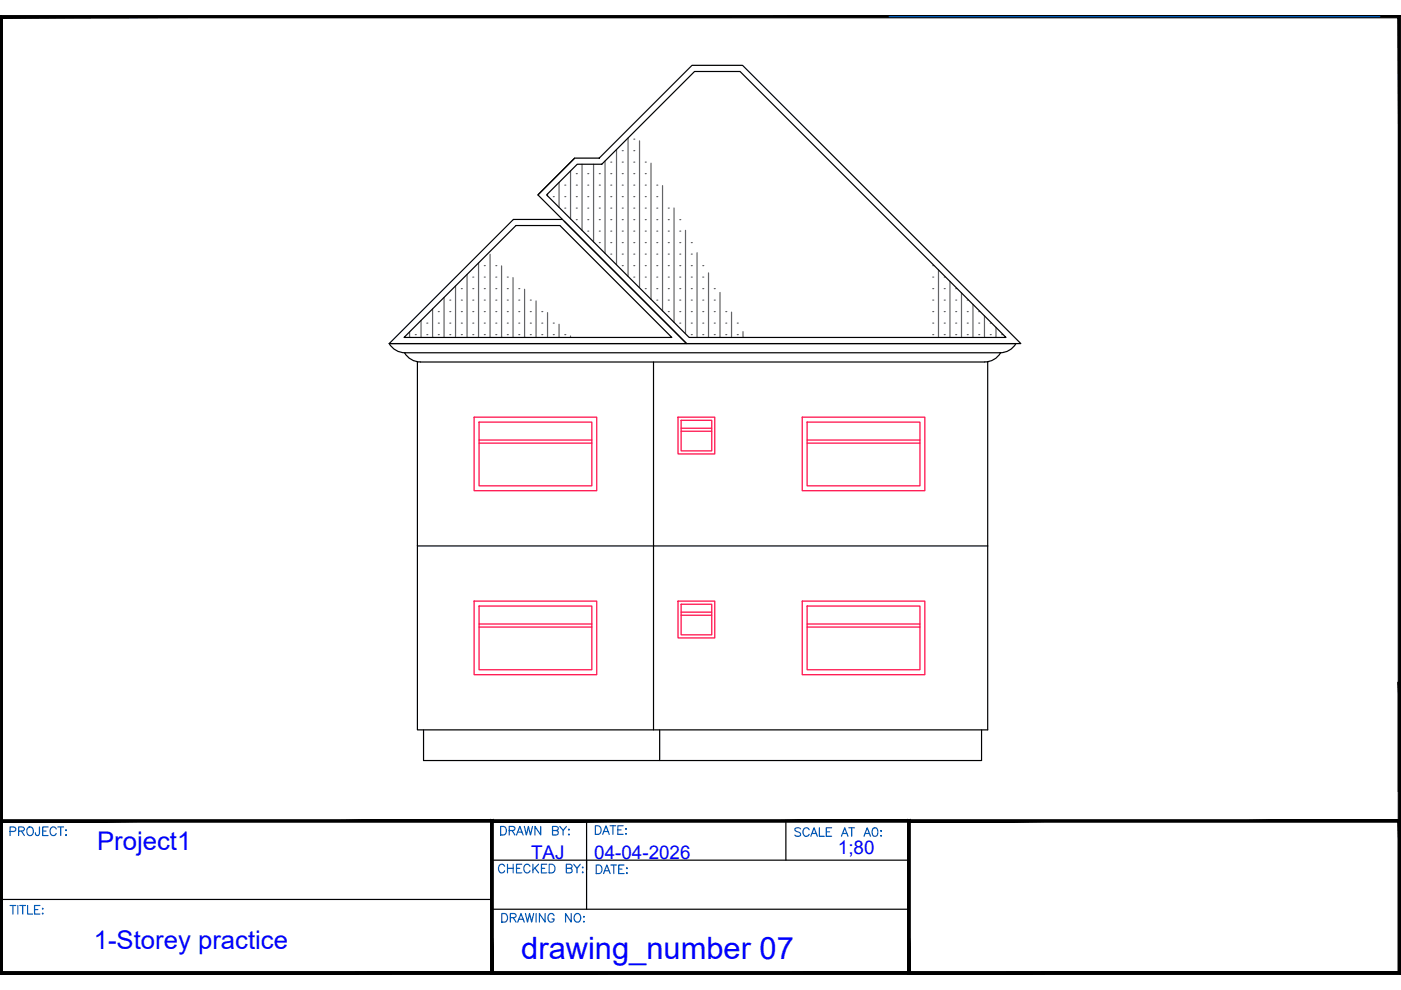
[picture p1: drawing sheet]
<svg xmlns="http://www.w3.org/2000/svg" width="297mm" height="210mm" viewBox="0 0 297 210" stroke-linecap="round" stroke-linejoin="round" font-family="sans-serif">
<!-- layer: 0 -->
<g fill="none" stroke="#000" stroke-width=".25">
<path d="M121.8 33.5l-7.8 7.8M122.4 34.8h5.2l19.7-19.6h9.6l56.4 56.3h-67.2l-30.2-30.2zM109.4 47.8h9.3l23.7 23.7h-56.7zM114 41.3l7.8-7.8h5.3l19.6-19.6h10.7l59 58.9h-70.8zM119.3 46.5h-10.5l-26.3 26.3h63.1l-26-25.9M82.5 72.8h132.9a3.9 3.9 0 0 1-3.4 2h-126.1a3.9 3.9 0 0 1-3.4-2zM85.8 74.8a3.9 3.9 0 0 0 3.3 2l119.7-.1a3.9 3.9 0 0 0 3.4-1.9M88.5 76.7v39.1M138.6 76.8v78M209.4 76.7v78.1h-120.9v-39M88.5 115.8h120.9M89.8 154.8v6.5h118.3v-6.5"/>
<path d="M139.9 154.8v6.5"/>
</g>
<!-- layer: Window -->
<g fill="none" stroke="#ff003f" stroke-width=".25">
<path d="M100.5 88.4h26v15.6h-26zM101.6 89.5h23.9v13.5h-23.9zM101.6 93.3h23.9M101.6 94h23.9M143.8 88.4h7.8v7.8h-7.8zM144.4 89.1h6.5v6.5h-6.5zM144.4 90.8h6.5M144.4 91.4h6.5M170.1 88.4h26v15.6h-26zM171.1 89.5h24v13.5h-24zM171.1 93.3h24M171.1 94h24"/>
<path d="M100.5 127.4h26v15.7h-26zM101.6 128.5h23.9v13.5h-23.9zM101.6 132.3h23.9M101.6 133h23.9M143.8 127.4h7.8v7.9h-7.8zM144.4 128.1h6.5v6.5h-6.5zM144.4 129.8h6.5M144.4 130.4h6.5M170.1 127.4h26v15.7h-26zM171.1 128.5h24v13.5h-24zM171.1 132.3h24M171.1 133h24"/>
</g>
<!-- layer: 0 -->
<g fill="none" stroke="#636466" stroke-width=".25">
<path d="M118.5 38.7v5.3M119.8 39.3h.1M121 36.2v10.2M122.2 39.3h.1M122.2 36.8h.1M123.4 34.8v14M124.6 39.3h.1M124.6 36.8h.1M125.8 34.8v16.5M127.1 39.3h.1M127.1 36.8h.1M128.3 34.1v19.6"/>
<path d="M129.5 39.3h.1M129.5 36.8h.1M129.5 34.4h.1M130.7 31.7v24.4M131.9 31.9h.1M131.9 34.4h.1M131.9 36.8h.1M131.9 39.3h.1M133.2 29.3v29.3M134.4 29.5h.1M134.4 31.9h.1M134.4 34.4h.1"/>
<path d="M134.4 36.8h.1M134.4 39.3h.1M135.6 29.9v31.1M136.8 34.4h.1M136.8 36.8h.1M136.8 39.3h.1M138 34.6v28.9M139.3 39.3h.1M140.5 39.4v26.5M99 58.2v13.3M100.2 58.8h.1M101.5 55.7v15.8"/>
<path d="M102.7 58.8h.1M102.7 56.3h.1M103.9 53.9v17.6M105.1 58.8h.1M105.1 56.3h.1M106.3 56.4v15.1M107.6 58.8h.1M108.8 58.9v12.6M116.1 41.1v.4M117.3 41.7h.1M119.8 44.1h.1M119.8 41.7h.1"/>
<path d="M122.2 46.6h.1M122.2 44.1h.1M122.2 41.7h.1M124.6 49h.1M124.6 46.6h.1M124.6 44.1h.1M124.6 41.7h.1M127.1 51.4h.1M127.1 49h.1M127.1 46.6h.1M127.1 44.1h.1M127.1 41.7h.1"/>
<path d="M129.5 53.9h.1M129.5 51.4h.1M129.5 49h.1M129.5 46.6h.1M129.5 44.1h.1M129.5 41.7h.1M131.9 56.3h.1M131.9 53.9h.1M131.9 41.7h.1M131.9 44.1h.1M131.9 46.6h.1M131.9 49h.1"/>
<path d="M131.9 51.4h.1M134.4 41.7h.1M134.4 44.1h.1M134.4 46.6h.1M134.4 49h.1M134.4 51.4h.1M134.4 53.9h.1M134.4 56.3h.1M134.4 58.8h.1M136.8 41.7h.1M136.8 44.1h.1M136.8 46.6h.1"/>
<path d="M136.8 49h.1M136.8 51.4h.1M136.8 53.9h.1M136.8 56.3h.1M136.8 58.8h.1M139.3 41.7h.1M139.3 44.1h.1M139.3 46.6h.1M139.3 49h.1M139.3 51.4h.1M139.3 53.9h.1M139.3 56.3h.1"/>
<path d="M139.3 58.8h.1M141.7 44.1h.1M141.7 46.6h.1M141.7 49h.1M141.7 51.4h.1M141.7 53.9h.1M141.7 56.3h.1M141.7 58.8h.1M142.9 44.1v24.2M144.1 46.6h.1M144.1 49h.1M144.1 51.4h.1"/>
<path d="M144.1 53.9h.1M144.1 56.3h.1M144.1 58.8h.1M145.3 48.8v22M146.6 51.4h.1M146.6 53.9h.1M146.6 56.3h.1M146.6 58.8h.1M147.8 53.6v17.9M149 56.3h.1M149 58.8h.1M150.2 57.9v13.6"/>
<path d="M197.8 56.3h.1M197.8 58.8h.1M199 57.2v14.3M200.2 58.8h.1M201.4 59.7v11.8M86.8 70.4v1.1M88.1 70.9h.1M89.3 67.9v3.6M90.5 70.9h.1M90.5 68.5h.1M91.7 65.5v6M92.9 70.9h.1"/>
<path d="M92.9 68.5h.1M92.9 66.1h.1M94.1 63.1v8.4M95.4 70.9h.1M95.4 68.5h.1M95.4 66.1h.1M95.4 63.6h.1M96.6 60.6v10.9M97.8 70.9h.1M97.8 68.5h.1M97.8 66.1h.1M97.8 63.6h.1"/>
<path d="M97.8 61.2h.1M100.2 70.9h.1M100.2 68.5h.1M100.2 66.1h.1M100.2 63.6h.1M100.2 61.2h.1M102.7 70.9h.1M102.7 68.5h.1M102.7 66.1h.1M102.7 63.6h.1M102.7 61.2h.1M105.1 70.9h.1"/>
<path d="M105.1 68.5h.1M105.1 66.1h.1M105.1 63.6h.1M105.1 61.2h.1M107.6 70.9h.1M107.6 68.5h.1M107.6 66.1h.1M107.6 63.6h.1M107.6 61.2h.1M110 70.9h.1M110 68.5h.1M110 66.1h.1"/>
<path d="M110 63.6h.1M110 61.2h.1M111.2 61.3v10.2M112.4 70.9h.1M112.4 68.5h.1M112.4 66.1h.1M112.4 63.6h.1M113.7 63.8v7.7M114.9 70.9h.1M114.9 68.5h.1M114.9 66.1h.1M116.1 66.3v5.2"/>
<path d="M117.3 70.9h.1M117.3 68.5h.1M118.5 68.8v2.7M119.8 70.9h.1M121 71.2v.3M136.8 61.2h.1M139.3 61.2h.1M139.3 63.6h.1M141.7 61.2h.1M141.7 63.6h.1M141.7 66.1h.1M144.1 61.2h.1"/>
<path d="M144.1 63.6h.1M144.1 66.1h.1M144.1 68.5h.1M146.6 61.2h.1M146.6 63.6h.1M146.6 66.1h.1M146.6 68.5h.1M146.6 70.9h.1M149 61.2h.1M149 63.6h.1M149 66.1h.1M149 68.5h.1"/>
<path d="M149 70.9h.1M151.4 61.2h.1M151.4 63.6h.1M151.4 66.1h.1M151.4 68.5h.1M151.4 70.9h.1M152.7 62v9.5M153.9 66.1h.1M153.9 68.5h.1M153.9 70.9h.1M155.1 66.2v5.3M156.3 68.5h.1"/>
<path d="M156.3 70.9h.1M157.5 70.3v1.2M197.8 61.2h.1M197.8 63.6h.1M197.8 66.1h.1M197.8 68.5h.1M197.8 70.9h.1M200.2 61.2h.1M200.2 63.6h.1M200.2 66.1h.1M200.2 68.5h.1M200.2 70.9h.1"/>
<path d="M202.6 61.2h.1M202.6 63.6h.1M202.6 66.1h.1M202.6 68.5h.1M202.6 70.9h.1M203.9 62.1v9.4M205.1 63.6h.1M205.1 66.1h.1M205.1 68.5h.1M205.1 70.9h.1M206.3 64.5v7M207.5 66.1h.1"/>
<path d="M207.5 68.5h.1M207.5 70.9h.1M208.7 67v4.5M210 68.5h.1M210 70.9h.1M211.2 69.4v2.1M212.4 70.9h.1"/>
</g>
<path d="M.3 3.5h296.4v170.6h-296.4z" fill="none" stroke="#000" stroke-width=".21"/>
<!-- layer: YS-TITLEBLOCK-BORDERS -->
<g fill="#000" stroke="#000" stroke-width=".21">
<path d="M0 3.3l.5 .5 296.5-.5zM.5 3.8l296.5-.5-.6 .5zM297 3.3l-.6 .5 .6 202.8zM296.4 3.8l.6 202.8-.6-.6zM0 206.6h297l-.6-.6zM0 206.6l.5-.6h295.9zM0 3.3v203.3l.5-.6zM0 3.3l.5 .5v202.2z"/>
<path d="M192.4 173.8l.6 .5 104-.5zM193 174.3l104-.5-.6 .5zM297 173.8l-.6 .5 .6 32.3zM296.4 174.3l.6 32.3-.6-.6zM192.4 206.6h104.6l-.6-.6zM192.4 206.6l.6-.6h103.4zM192.4 173.8v32.8l.6-.6zM192.4 173.8l.6 .5v31.7z"/>
<path d="M296.4 144.6v23.2h.6zM296.4 144.6h.6v23.2z"/>
<path d="M104 174.3v32h.5zM104 174.3l.5-.5v32.5zM.5 174.3h103.5l.5-.5zM0 173.8h104.5l-104 .5zM0 173.8l.5 32.2v-31.7zM0 173.8l.5 32.2-.5 .6zM.5 206l-.5 .6 104.3-.6zM0 206.6l104.3-.6v.6z"/>
<path d="M192.4 174.3v32h.6zM192.4 174.3l.6-.5v32.5zM104.5 174.3h87.9l.6-.5zM104 173.8h89l-88.5 .5zM104 173.8l.5 32.2v-31.7zM104 173.8l.5 32.2-.5 .6zM104 206.6l88.7-.6h-88.2zM104 206.6l88.7-.6v.6z"/>
</g>
<path d="M124.4 174.1v18.7M166.6 174.1v8.3M192.7 174.1h104M.3 190.7h104M104.3 192.8h88.4M104.3 182.4h88.4" fill="none" stroke="#000" stroke-width=".25"/>
<!-- layer: YS-TITLEBLOCK-TEXT-NONEDITABLE -->
<g fill="none" stroke="#005cb8" stroke-width=".25">
<path d="M2.1 176.3h.8a.48 .48 0 0 0 .5-.5 .48 .48 0 0 0-.5-.5h-.8v1.9M3.9 176.2l1.1-.1 .2-.4-.5-.4h-.8v1.9M4.6 176.2l.6 1M6 175.4a.91 .91 0 0 1 1.1 .6 .91 .91 0 0 1-.5 1.2 .95 .95 0 0 1-.9-.7 .95 .95 0 0 1 .3-1.1zM8.4 175.3l-.1 1.7-.3 .2-.3-.1-.2-.5M9.1 176.2h.7M10.2 175.3h-1.1v1.9h1.1M11.9 175.8a.66 .66 0 0 0-.7-.5 .66 .66 0 0 0-.6 .7v.5a.66 .66 0 0 0 .6 .7 .66 .66 0 0 0 .7-.5M12.3 175.3h1.2M12.9 175.3v1.9M13.9 177.1h.2zM14 176v.1z"/>
<path d="M169.7 175.8a.68 .68 0 0 0-1.2 .1l.2 .3 .9 .3 .1 .6a.8 .8 0 0 1-1.2 0M171.6 175.9a.67 .67 0 0 0-.8-.4 .67 .67 0 0 0-.5 .7v.4a.67 .67 0 0 0 .5 .7 .67 .67 0 0 0 .8-.4M171.9 177.3l.7-1.8 .7 1.8M172.2 176.7h.8M173.7 175.5v1.8h1.1M175.2 176.4h.7M176.3 175.5h-1.1v1.8h1.1M178.4 177.3l.7-1.8 .7 1.8M178.7 176.7h.8M180 175.5h1.2M180.6 175.5v1.8M183.2 177.3l.7-1.8 .7 1.8"/>
<path d="M183.4 176.7h.9M185.2 175.6a.6 .6 0 0 1 .8 .2 .91 .91 0 0 1-.6 1.5 1.14 1.14 0 0 1-.2-1.7zM186.7 176.2h.2zM186.7 177.2h.2zM2.1 192h1.2M2.7 192v1.8M3.8 192v1.8M4.2 192h1.2M4.8 192v1.8M5.9 192v1.8h1M7.3 192.9h.7M8.5 192h-1.2v1.8h1.2"/>
<path d="M9 192.7h.1zM9 193.7h.1zM126.4 183.4h.6a.97 .97 0 0 1 .6 .9 .97 .97 0 0 1-.6 .9h-.6zM128 185.2l.7-1.8 .7 1.8M128.2 184.6h.9M129.5 183.4h1.2M130.1 183.4v1.8M131.2 184.3h.7M132.3 183.4h-1.1v1.8h1.1M132.8 184.1h.2zM132.8 185.1h.2z"/>
</g>
<!-- layer: YS-TITLEBLOCK-BORDERS -->
<path d="M188.5 3.5h104M104.3 174.1h37.2" fill="none" stroke="#005cb8" stroke-width=".25"/>
<text font-size="6.5" fill="#00f" x="110.5" y="203.3">drawing_number 07</text>
<g font-size="5.4" fill="#00f">
<text x="20.6" y="180.3">Project1</text>
<text x="19.9" y="201.3">1-Storey practice</text>
</g>
<g font-size="4.9" fill="#005cb8">
<text x="104.8" y="178.2">DRAWN BY:</text>
<text x="124.9" y="178.2">DATE:</text>
<text x="104.4" y="186.3">CHECKED BY:</text>
<text x="105.1" y="196.8">DRAWING NO:</text>
</g>
<g font-size="4" fill="#00f">
<text x="112.6" y="182">TAJ</text>
<text x="126" y="182">04-04-2026</text>
<text x="177.6" y="181.2">1;80</text>
</g>
</svg>
